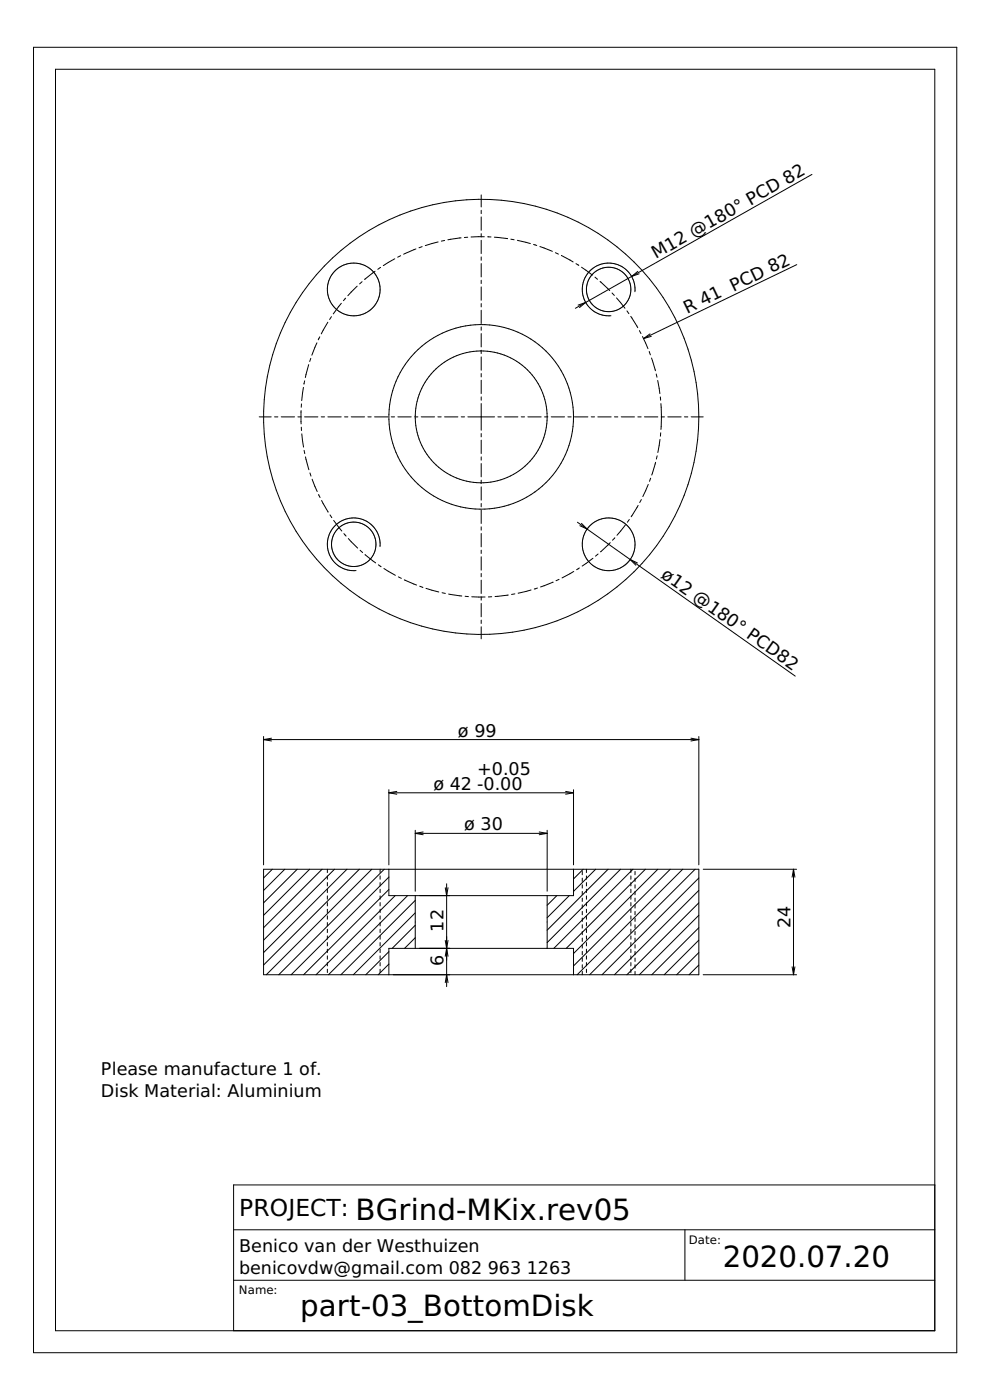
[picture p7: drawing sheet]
<svg xmlns="http://www.w3.org/2000/svg" width="297mm" height="420mm" viewBox="0 0 297 420" stroke-linecap="round" stroke-linejoin="round" font-family="sans-serif">
<g fill="none" stroke="#000" stroke-width=".3">
<path d="M10.1 14.2h277v391.8h-277zM16.7 20.8h263.8v378.6h-263.8zM144.4 58.5v3.6M243.6 52.3l-54.1 30.7M118.4 77.7l-3.4 2M120.2 76.7l-.9 .5M124.8 74.7l-3.7 1.6M126.7 74l-1 .4M131.5 72.6l-3.9 1.1M133.4 72.2l-1 .2M138.3 71.4l-3.9 .6M140.3 71.2l-1 .1"/>
<path d="M144.4 63.1v1M144.4 65.1v4M144.4 70.1v1M144.4 72.1v4M144.4 77.1v1M144.4 79.1v4M145.3 71.1h-4M146.3 71.1h1M148.3 71.2l4 .4M153.3 71.8l1 .2M155.2 72.1l3.9 1M160.1 73.4l.9 .3"/>
<path d="M162 74l3.7 1.4M166.6 75.8l.9 .5M168.5 76.7h.1M168.5 76.7l3.5 1.9M172.8 79.1l.9 .5M239.1 79.4l-46 22.2M98.4 96.7l-2 3.5M99.4 95l-.5 .9M102.4 91l-2.4 3.2M103.7 89.5l-.7 .7M107.2 85.9l-2.8 2.8M108.6 84.5l-.7 .7"/>
<path d="M112.5 81.4l-3.1 2.5M114.2 80.3l-.8 .5M144.4 84.1v1M144.4 86.1v4M144.4 91.1v1M144.4 93.1v4M144.4 98.1v1M173.5 91.6l2.2-.8-1.8 1.5M174.5 80.2l3.2 2.3M178.5 83.2l.8 .6M180 84.5l2.9 2.7M183.6 87.9l.7 .8"/>
<path d="M185 89.4l2.5 3.1M188.1 93.3l.6 .8M189.3 94.9l2.1 3.4M189.5 83l-16.9 9.5M190.5 87.6a7.9 7.9 0 0 0-7.6-8.6 7.9 7.9 0 0 0-8.2 8.1 7.9 7.9 0 0 0 8.6 7.7M191.4 81.4l-1.9 1.6M191.8 82.2l-2.3 .8M191.8 99.2l.5 .9M91 116.3l-.5 3.9M91.4 114.3l-.2 1M92.6 109.4l-1 3.9M93.2 107.5l-.3 1"/>
<path d="M95.1 102.9l-1.5 3.7M95.9 101.1l-.4 .9M144.4 100.1v4M144.4 105.1v1M144.4 107.1v4M144.4 112.1v1M144.4 114.1v4M144.4 119.1v1M192.8 101l1.6 3.6M194.8 105.6h.1M194.8 105.6l.3 .9M195 100.2l-1.9 1.4"/>
<path d="M195.4 100.9l-2.3 .7M195.5 107.4l1.2 3.9M196.9 112.2l.2 1M197.3 114.2l.7 3.9M198.1 119.1l.1 1M77.8 125.1h3.6M82.4 125.1h1M84.4 125.1h4M89.4 125.1h1M90.3 123.2v4M90.4 128.2l.1 1M90.4 121.2v1"/>
<path d="M90.6 130.2l.5 4M91.2 135.2l.2 .9M91.4 125.1h4M91.7 137.1l1 3.9M96.4 125.1h1M98.4 125.1h4M103.4 125.1h1M105.4 125.1h4M110.4 125.1h1M112.4 125.1h4M117.4 125.1h1M119.4 125.1h4"/>
<path d="M124.4 125.1h1M126.4 125.1h4M131.4 125.1h1M133.4 125.1h4M138.4 125.1h1M140.4 125.1h8M144.4 121.1v8M144.4 130.1v1M144.4 132.1v4M144.4 137.1v1M144.4 139.1v4M149.4 125.1h1"/>
<path d="M151.4 125.1h4M156.4 125.1h1M158.4 125.1h4M163.4 125.1h1M165.4 125.1h4M170.4 125.1h1M172.4 125.1h4M177.4 125.1h1M179.4 125.1h4M184.4 125.1h1M186.4 125.1h4M191.4 125.1h1"/>
<path d="M193.4 125.1h4M196.7 138.7l-1.1 3.9M197.2 136.8l-.3 1M198 131.9l-.6 3.9M198.2 129.9v1M198.3 121.1l.2 4-.2 3.8M198.4 125.1h1M200.4 125.1h4M205.4 125.1h1M207.4 125.1h3.6M93 141.9l.3 1M93.6 143.8l1.6 3.7"/>
<path d="M95.6 148.4l.4 .9M96.5 150.2l2 3.5M99 154.5l.6 .9M100.1 156.2l2.4 3.2M144.4 144.1v1M144.4 146.1v4M144.4 151.1v1M144.4 153.1v4M144.4 158.1v1M173.2 156.7l15.9 11.2M174.5 157.1l1.7 1.7-2.2-1M187.6 157.5l-2.5 3.1"/>
<path d="M188.8 155.9l-.6 .8M191.5 151.7l-2.1 3.4M192.4 149.9l-.5 .9M194.5 145.4l-1.6 3.6M195.2 143.5l-.3 1M103.2 160.1l.6 .8M104.5 161.6l2.8 2.9M108.1 165.2l.7 .6M109.5 166.5l3.2 2.4M113.5 169.5l.8 .6M114 164a7.9 7.9 0 0 0-7.6-8.6 7.9 7.9 0 0 0-8.2 8.2 7.9 7.9 0 0 0 8.6 7.6M115.2 170.6l3.4 2.1"/>
<path d="M119.5 173.1l.9 .5M121.3 174l3.7 1.6M125.9 175.9l1 .4M126.9 176.3h.1M127.8 176.6l3.9 1.1M132.6 177.9l1 .2M134.6 178.3l4 .6M139.5 179l1 .1M141.5 179.1l4 .1M144.4 160.1v4M144.4 165.1v1M144.4 167.1v4"/>
<path d="M144.4 172.1v1M144.4 174.1v4M144.4 179.1v1M147.5 179.1l-1 .1M152.5 178.6l-4 .4M154.5 178.2l-1 .2M159.3 177.1l-3.8 .9M161.2 176.5l-.9 .3M165.9 174.7l-3.7 1.5M165.9 174.7h.1M167.7 173.9l-.9 .4M172.1 171.5l-3.5 1.9"/>
<path d="M173.8 170.5l-.8 .5M177.9 167.5l-3.2 2.4M179.4 166.3l-.7 .6M183.1 162.9l-2.9 2.7M184.5 161.4l-.7 .7M189.1 167.9l49.5 35M189.1 167.9l2.2 1M189.1 167.9l1.7 1.7M144.4 181.1v4M144.4 186.1v1M144.4 188.1v3.6M79.1 221v38.6"/>
<path d="M79.1 222h130.6M79.1 222l2.4 .4M81.5 221.5l-2.4 .5M116.7 237v22.6M116.7 237.9h55.4M116.7 237.9l2.4 .5M119.1 237.5l-2.4 .4M169.7 237.5l2.4 .4M172.1 237v22.6M172.1 237.9l-2.4 .5M207.3 221.5l2.4 .5M209.7 221v38.6"/>
<path d="M209.7 222l-2.4 .4M124.6 249.2v18.3M124.6 250.1h39.6M124.6 250.1l2.4 .4M127 249.7l-2.4 .4M161.8 249.7l2.4 .4M164.2 249.2v18.3M164.2 250.1l-2.4 .4M79.1 260.9h130.6v31.6h-130.6zM81.7 260.9l-2.6 2.6M85.4 260.9l-6.3 6.3M89.2 260.9l-10.1 10.1"/>
<path d="M92.9 260.9l-13.8 13.8M96.6 260.9l-17.5 17.5M98.2 260.9v1M98.2 262.9v1M98.2 264.9v1M98.2 266.9v1M98.2 268.9v1M98.2 270.9v1M98.2 272.9v1M98.2 274.9v1M98.2 276.9v1M98.2 278.9v1"/>
<path d="M100.4 260.9l-21.3 21.3M104.1 260.9l-25 25M107.8 260.9l-28.7 28.7M111.6 260.9l-31.7 31.6M114 260.9v1M114 262.9v1M114 264.9v1M114 266.9v1M114 268.9v1M114 270.9v1M114 272.9v1M114 274.9v1"/>
<path d="M114 276.9v1M114 278.9v1M115.3 260.9l-31.7 31.6M116.7 260.9v7.9h55.4v-7.9M116.7 263.2l-29.3 29.3M116.7 266.9l-25.6 25.6M118.6 268.8l-23.8 23.7M122.3 268.8l-23.7 23.7M124.6 268.8v15.8M124.6 270.2l-22.3 22.3M124.6 274l-18.6 18.5M124.6 277.7l-6.9 6.9"/>
<path d="M133.6 266.4l.4 2.4 .4-2.4M134 265.2v30.9M164.2 268.8v15.8M167.1 268.8l-2.9 2.9M170.8 268.8l-6.6 6.6M174.7 261.5v1M174.7 263.5v1M174.7 265.5v1M174.7 267.5v1M174.7 269.5v1M174.7 271.5v1M174.7 273.5v1"/>
<path d="M174.7 275.5v1M174.7 277.5v1M174.7 279.5v1M175 260.9l-2.9 2.9M176 260.9v1M176 262.9v1M176 264.9v1M176 266.9v1M176 268.9v1M176 270.9v1M176 272.9v1M176 274.9v1"/>
<path d="M176 276.9v1M176 278.9v1M178.7 260.9l-6.6 6.6M182.4 260.9l-18.2 18.3M186.2 260.9l-22 22M189.3 260.9v1M189.3 262.9v1M189.3 264.9v1M189.3 266.9v1M189.3 268.9v1M189.3 270.9v1M189.3 272.9v1"/>
<path d="M189.3 274.9v1M189.3 276.9v1M189.3 278.9v1M189.9 260.9l-23.7 23.7M190.5 261.5v1M190.5 263.5v1M190.5 265.5v1M190.5 267.5v1M190.5 269.5v1M190.5 271.5v1M190.5 273.5v1M190.5 275.5v1"/>
<path d="M190.5 277.5v1M190.5 279.5v1M193.6 260.9l-23.7 23.7M197.4 260.9l-25.3 25.3M201.1 260.9l-29 29M204.8 260.9l-31.6 31.6M208.6 260.9l-31.7 31.6M209.7 263.5l-29.1 29M209.7 267.2l-25.3 25.3M209.7 271l-21.6 21.5M209.7 274.7l-17.9 17.8M209.7 278.4l-14.1 14.1"/>
<path d="M211 260.9h28M238.1 260.9v31.6M238.1 260.9l.4 2.3M238.1 260.9l-.4 2.3M98.2 280.9v1M98.2 282.9v1M98.2 284.9v1M98.2 286.9v1M98.2 288.9v1M98.2 290.9v1M114 280.9v1M114 282.9v1"/>
<path d="M114 284.9v1M114 286.9v1M114 288.9v1M114 290.9v1M116.7 292.5v-7.9h55.4v7.9M116.7 285.6l-7 6.9M116.7 289.3l-3.2 3.2M124.6 281.4l-3.2 3.2M133.6 294.9l.4-2.4 .4 2.4M133.6 282.2l.8 4.8M134.4 282.2l-.8 4.8M174.7 281.5v1"/>
<path d="M174.7 283.5v1M174.7 285.5v1M174.7 287.5v1M174.7 289.5v1M174.7 291.5v1M176 280.9v1M176 282.9v1M176 284.9v1M176 286.9v1M176 288.9v1M176 290.9v1M189.3 280.9v1"/>
<path d="M189.3 282.9v1M189.3 284.9v1M189.3 286.9v1M189.3 288.9v1M189.3 290.9v1M190.5 281.5v1M190.5 283.5v1M190.5 285.5v1M190.5 287.5v1M190.5 289.5v1M190.5 291.5v1M209.7 282.2l-10.4 10.3"/>
<path d="M209.7 285.9l-6.7 6.6M209.7 289.6l-2.9 2.9M211 292.5h28M237.7 290.2l.4 2.3M238.5 290.2l-.4 2.3M280.5 355.6h-210.4v43.8M70.1 369.1h210.4M205.5 369.1v15.1M70.1 384.2h210.4"/>
<circle cx="106.1" cy="86.9" r="7.9"/>
<circle cx="182.6" cy="86.9" r="6.7"/>
<circle cx="144.4" cy="125.1" r="65.3"/>
<circle cx="144.4" cy="125.1" r="27.7"/>
<circle cx="144.4" cy="125.1" r="19.8"/>
<circle cx="106.1" cy="163.4" r="6.7"/>
<circle cx="182.6" cy="163.4" r="7.9"/>
</g>
<g font-size="8.8">
<text x="106.7" y="366.3">BGrind-MKix.rev05</text>
<text x="216.9" y="380.2">2020.07.20</text>
<text x="90.1" y="395">part-03_BottomDisk</text>
</g>
<text font-size="7" x="71.8" y="364.9">PROJECT:</text>
<g font-size="5.3">
<text x="196.8" y="77.8" transform="rotate(-30 196.8 77.8)">M12 @180° PCD 82</text>
<text x="206.2" y="94.2" transform="rotate(-26 206.2 94.2)">R 41 PCD 82</text>
<text x="198.1" y="173.2" transform="rotate(35 198.1 173.2)">ø12 @180° PCD82</text>
<text x="137.4" y="221">ø 99</text>
<text x="143.2" y="232.7">+0.05</text>
<text x="130" y="237">ø 42 -0.00</text>
<text x="139.3" y="249.2">ø 30</text>
<text x="133.1" y="279.6" transform="rotate(-90 133.1 279.6)">12</text>
<text x="237.2" y="278.6" transform="rotate(-90 237.2 278.6)">24</text>
<text x="133.1" y="289.8" transform="rotate(-90 133.1 289.8)">6</text>
<text x="30.3" y="322.5">Please manufacture 1 of.</text>
<text x="30.3" y="329.2">Disk Material: Aluminium</text>
<text x="71.7" y="375.7">Benico van der Westhuizen</text>
<text x="71.7" y="382.4">benicovdw@gmail.com 082</text>
<text x="146.3" y="382.4">963</text>
<text x="158.1" y="382.4">1263</text>
</g>
<g font-size="3.5">
<text x="206.7" y="373.4">Date:</text>
<text x="71.7" y="388.4">Name:</text>
</g>
</svg>
